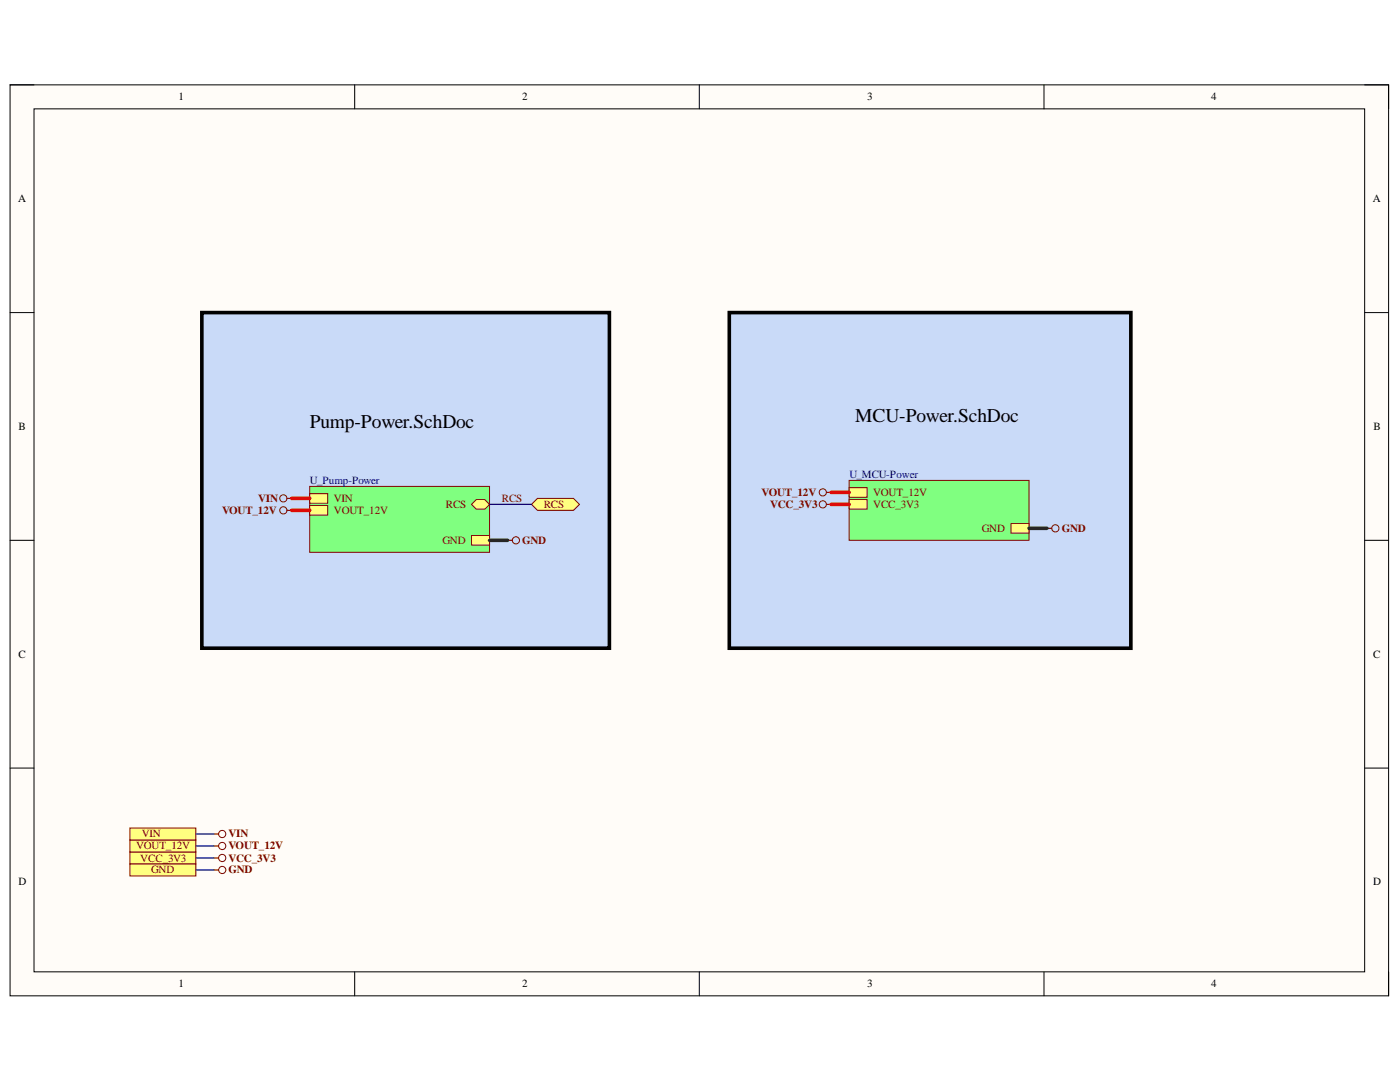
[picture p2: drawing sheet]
<svg xmlns="http://www.w3.org/2000/svg" width="279mm" height="216mm" viewBox="0 0 279 216" stroke-linecap="round" stroke-linejoin="round" font-family="sans-serif">
<path d="M2 16.9h275.1v181.8h-275.1z" fill-rule="evenodd" fill="#fffcf8"/>
<path d="M2 16.9h275.1v181.8h-275.1z" fill="none" stroke="#000" stroke-width=".2"/>
<path d="M6.8 21.7h265.5v172.2h-265.5z" fill-rule="evenodd" fill="#fffcf8"/>
<g fill="none" stroke="#000" stroke-width=".2">
<path d="M2 16.9h4.8M70.8 16.9v4.8M139.6 16.9v4.8M208.3 16.9v4.8M272.3 16.9h4.8v4.8M6.8 21.7h265.5v172.2h-265.5zM2 62.4h4.8M272.3 62.4h4.8M2 107.8h4.8M272.3 107.8h4.8M2 153.3h4.8M272.3 153.3h4.8"/>
<path d="M70.8 193.9v4.8M139.6 193.9v4.8M208.3 193.9v4.8M277.1 193.9v4.8"/>
</g>
<path d="M25.9 170h13.2v2.4h-13.2z" fill-rule="evenodd" fill="#ffff80"/>
<g fill="none" stroke="#800000" stroke-width=".2">
<path d="M25.9 170h13.2v2.4h-13.2z"/>
<circle cx="44.3" cy="171.2" r=".72"/>
</g>
<path d="M42.7 171.2h.9" fill="none" stroke="#800000" stroke-width=".24"/>
<path d="M25.9 172.4h13.2v2.4h-13.2z" fill-rule="evenodd" fill="#ffff80"/>
<g fill="none" stroke="#800000" stroke-width=".2">
<path d="M25.9 172.4h13.2v2.4h-13.2z"/>
<circle cx="44.4" cy="173.6" r=".72"/>
</g>
<path d="M42.7 173.6h.9" fill="none" stroke="#800000" stroke-width=".24"/>
<path d="M25.9 167.6h13.2v2.4h-13.2z" fill-rule="evenodd" fill="#ffff80"/>
<g fill="none" stroke="#800000" stroke-width=".2">
<path d="M25.9 167.6h13.2v2.4h-13.2z"/>
<circle cx="44.3" cy="168.8" r=".72"/>
</g>
<path d="M42.7 168.8h.9" fill="none" stroke="#800000" stroke-width=".24"/>
<path d="M25.9 165.2h13.2v2.4h-13.2z" fill-rule="evenodd" fill="#ffff80"/>
<g fill="none" stroke="#800000" stroke-width=".2">
<path d="M25.9 165.2h13.2v2.4h-13.2z"/>
<circle cx="44.3" cy="166.4" r=".72"/>
</g>
<path d="M42.7 166.4h.9" fill="none" stroke="#800000" stroke-width=".24"/>
<path d="M40.3 62.4h81.3v66.9h-81.3z" fill-rule="evenodd" fill="#c9daf8"/>
<path d="M40.3 62.4h81.3v66.9h-81.3z" fill="none" stroke="#000" stroke-width=".72"/>
<path d="M61.8 97.1h35.9v13.1h-35.9z" fill-rule="evenodd" fill="#80ff80"/>
<path d="M61.8 97.1h35.9v13.1h-35.9z" fill="none" stroke="#800000" stroke-width=".2"/>
<path d="M94.1 100.6l1-.9h1.6l1 .9-1 1h-1.6z" fill-rule="evenodd" fill="#ffff80"/>
<path d="M94.1 100.6l1-.9h1.6l1 .9-1 1h-1.6z" fill="none" stroke="#800000" stroke-width=".2"/>
<path d="M61.8 100.9h3.6v1.9h-3.6z" fill-rule="evenodd" fill="#ffff80"/>
<path d="M61.8 100.9h3.6v1.9h-3.6z" fill="none" stroke="#800000" stroke-width=".2"/>
<path d="M61.8 98.5h3.6v1.9h-3.6z" fill-rule="evenodd" fill="#ffff80"/>
<path d="M61.8 98.5h3.6v1.9h-3.6z" fill="none" stroke="#800000" stroke-width=".2"/>
<path d="M94.1 106.9h3.6v1.9h-3.6z" fill-rule="evenodd" fill="#ffff80"/>
<g fill="none" stroke="#800000" stroke-width=".2">
<path d="M94.1 106.9h3.6v1.9h-3.6z"/>
<circle cx="56.5" cy="99.4" r=".72"/>
<circle cx="56.5" cy="101.8" r=".72"/>
<circle cx="103" cy="107.8" r=".72"/>
</g>
<path d="M57.3 99.4h.9M57.3 101.8h.9M101.3 107.8h.9" fill="none" stroke="#800000" stroke-width=".24"/>
<path d="M145.5 62.4h80.2v66.9h-80.2z" fill-rule="evenodd" fill="#c9daf8"/>
<path d="M145.5 62.4h80.2v66.9h-80.2z" fill="none" stroke="#000" stroke-width=".72"/>
<path d="M169.5 95.9h35.9v11.9h-35.9z" fill-rule="evenodd" fill="#80ff80"/>
<path d="M169.5 95.9h35.9v11.9h-35.9z" fill="none" stroke="#800000" stroke-width=".2"/>
<path d="M169.5 99.7h3.6v1.9h-3.6z" fill-rule="evenodd" fill="#ffff80"/>
<path d="M169.5 99.7h3.6v1.9h-3.6z" fill="none" stroke="#800000" stroke-width=".2"/>
<path d="M201.8 104.5h3.6v1.9h-3.6z" fill-rule="evenodd" fill="#ffff80"/>
<path d="M201.8 104.5h3.6v1.9h-3.6z" fill="none" stroke="#800000" stroke-width=".2"/>
<path d="M169.5 97.3h3.6v1.9h-3.6z" fill-rule="evenodd" fill="#ffff80"/>
<g fill="none" stroke="#800000" stroke-width=".2">
<path d="M169.5 97.3h3.6v1.9h-3.6z"/>
<circle cx="164.2" cy="98.3" r=".72"/>
<circle cx="210.6" cy="105.4" r=".72"/>
</g>
<path d="M164.9 98.2h1M208.9 105.4h1" fill="none" stroke="#800000" stroke-width=".24"/>
<path d="M106.1 100.6l1.2-1.2h7.1l1.2 1.2-1.2 1.2h-7.1z" fill-rule="evenodd" fill="#ffff80"/>
<g fill="none" stroke="#800000" stroke-width=".2">
<path d="M106.1 100.6l1.2-1.2h7.1l1.2 1.2-1.2 1.2h-7.1z"/>
<circle cx="164.2" cy="100.6" r=".72"/>
</g>
<path d="M97.7 100.6h8.4M39.1 171.2h3.6M39.1 168.8h3.6M39.1 166.4h3.6M39.1 173.6h3.6" fill="none" stroke="#000080" stroke-width=".24"/>
<path d="M58.2 99.4h3.6M165.9 98.2h3.6M58.2 101.8h3.6M165.9 100.6h3.6" fill="none" stroke="#f00" stroke-width=".72"/>
<path d="M97.7 107.8h3.6M205.4 105.4h3.5" fill="none" stroke="#274e13" stroke-width=".72"/>
<path d="M164.9 100.6h1" fill="none" stroke="#800000" stroke-width=".24"/>
<g font-size="3.9">
<text x="61.8" y="85.4">Pump-Power.SchDoc</text>
<text x="170.7" y="84.2">MCU-Power.SchDoc</text>
</g>
<g font-size="2.2">
<text x="35.6" y="20">1</text>
<text x="104.2" y="20">2</text>
<text x="173.1" y="20">3</text>
<text x="241.7" y="20">4</text>
<text x="3.6" y="40.3">A</text>
<text x="274" y="40.3">A</text>
<text x="3.7" y="85.8">B</text>
<text x="274.1" y="85.8">B</text>
<text x="3.7" y="131.2">C</text>
<text x="274" y="131.2">C</text>
<text x="3.7" y="176.6">D</text>
<text x="274" y="176.6">D</text>
<text x="35.6" y="197">1</text>
<text x="104.2" y="197">2</text>
<text x="173.1" y="197">3</text>
<text x="241.7" y="197">4</text>
</g>
<g font-size="2.2" fill="#000080">
<text x="169.5" y="95.4">U_MCU-Power</text>
<text x="61.8" y="96.6">U_Pump-Power</text>
</g>
<g font-size="2.2" fill="#800000">
<text x="51.5" y="100.1">VIN</text>
<text x="66.7" y="100.1">VIN</text>
<text x="89" y="101.3">RCS</text>
<text x="100.1" y="100.1">RCS</text>
<text x="108.5" y="101.3">RCS</text>
<text x="152" y="98.9">VOUT_12V</text>
<text x="153.7" y="101.3">VCC_3V3</text>
<text x="174.2" y="101.3">VCC_3V3</text>
<text x="174.2" y="98.9">VOUT_12V</text>
<text x="44.3" y="102.6">VOUT_12V</text>
<text x="66.7" y="102.6">VOUT_12V</text>
<text x="196" y="106.1">GND</text>
<text x="211.9" y="106.1">GND</text>
<text x="88.3" y="108.5">GND</text>
<text x="104.2" y="108.5">GND</text>
<text x="28.3" y="167.1">VIN</text>
<text x="45.6" y="167.1">VIN</text>
<text x="27.2" y="169.5">VOUT_12V</text>
<text x="28" y="171.9">VCC_3V3</text>
<text x="45.6" y="171.9">VCC_3V3</text>
<text x="45.6" y="169.5">VOUT_12V</text>
<text x="30.2" y="174.3">GND</text>
<text x="45.6" y="174.3">GND</text>
</g>
</svg>
